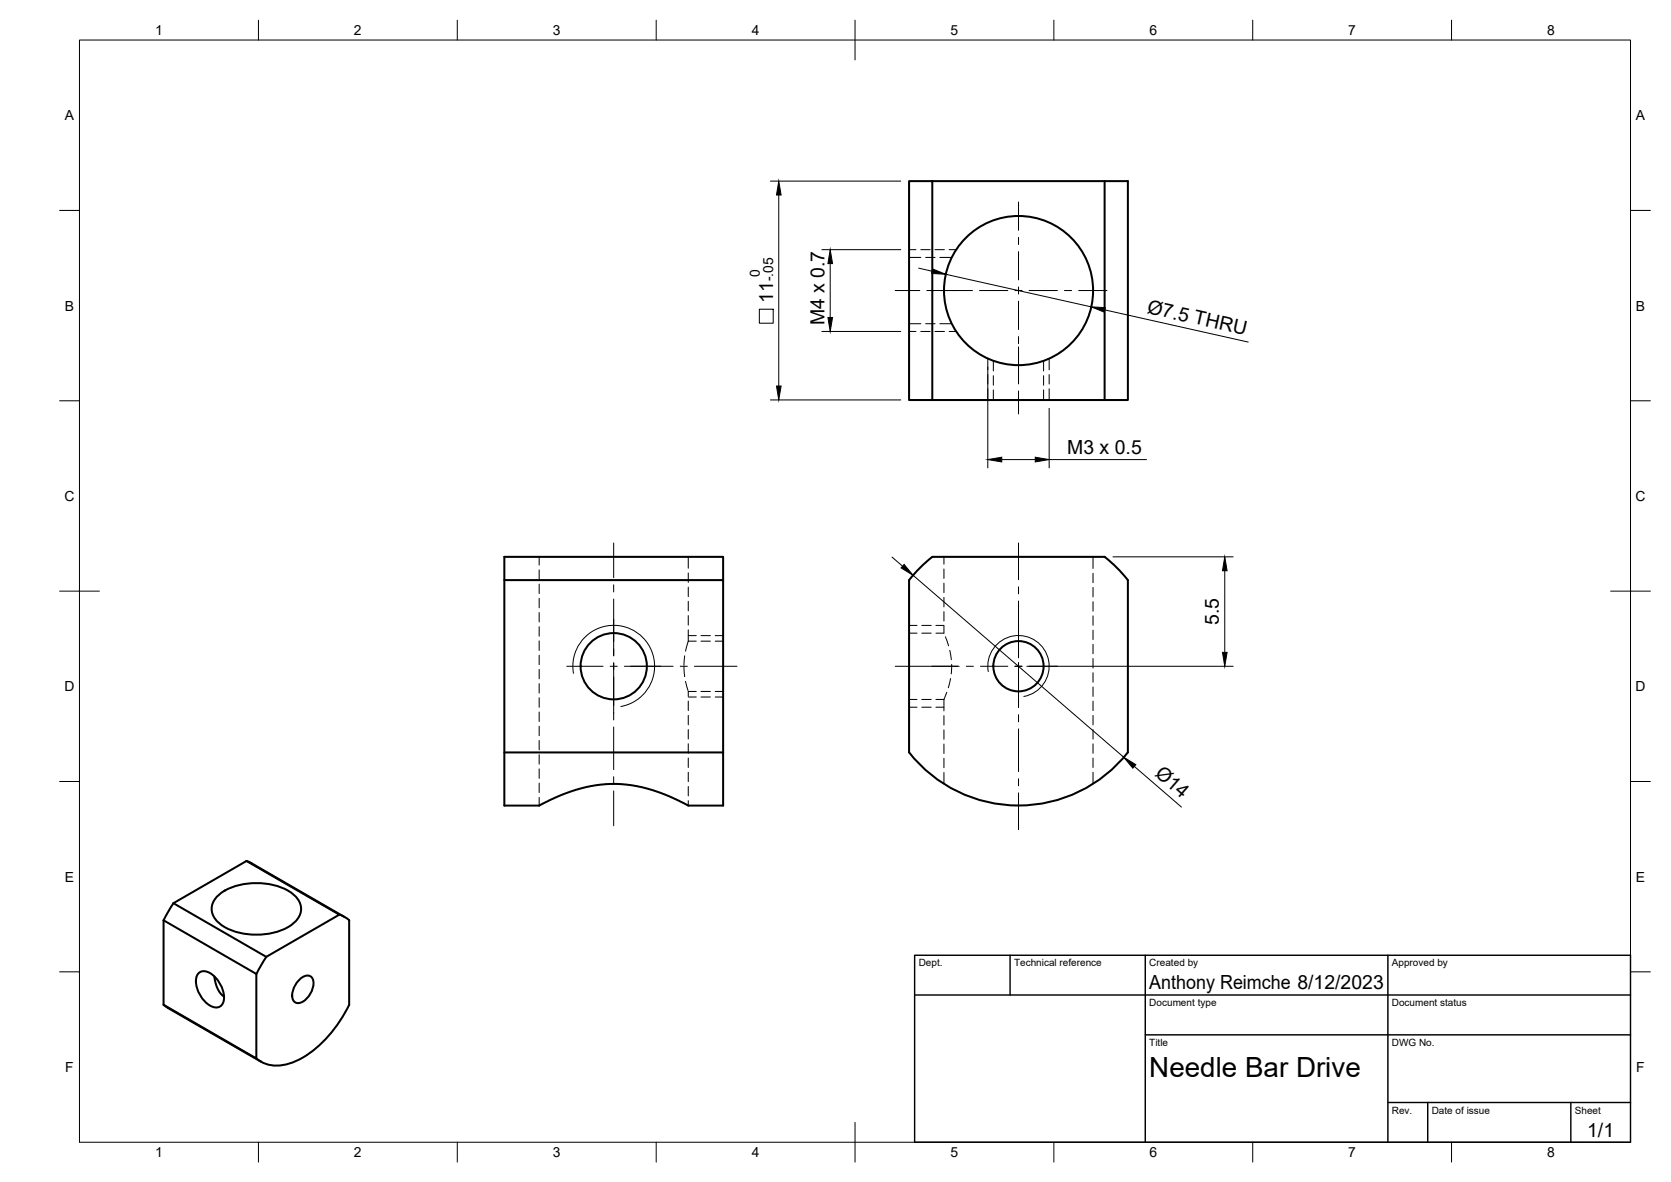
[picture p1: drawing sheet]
<svg xmlns="http://www.w3.org/2000/svg" width="420mm" height="297mm" viewBox="0 0 420 297" stroke-linecap="round" stroke-linejoin="round" font-family="sans-serif">
<!-- layer: Hidden -->
<g fill="none" stroke="#000" stroke-width=".25">
<path d="M228.6 64.7h2.9M232.7 64.7h2.4M236.3 64.7h3M228.6 81.4h2.9M232.7 81.4h2.4M236.3 81.4h3M249.8 90.7v2.5M249.8 94.4v2.4M249.8 98v2.5M262.4 90.7v2.5M262.4 94.4v2.4M262.4 98v2.5"/>
<path d="M135.6 139.9v2.1M173.1 139.9v2.9M237.3 139.9v1.9M274.8 139.9v3M135.6 143.2v2.4M135.6 146.8v2.4M135.6 150.4v2.3M135.6 153.9v2.4M135.6 157.5v2.4M173.1 144v2.4M173.1 147.6v2.3M173.1 151.1v2.4"/>
<path d="M173.1 154.7v2.4M173.1 158.3v2.8M228.6 159.1h2M231.8 159.1h2.3M237.3 157.3v1.8h-2M237.3 143v2.4M237.3 146.5v2.4M237.3 150.1v2.4M237.3 153.7v2.4M274.8 144.1v2.3M274.8 147.6v2.4M274.8 151.2v2.4"/>
<path d="M274.8 154.8v2.3M274.8 158.4v2.3M135.6 161.1v2.4M135.6 164.6v2.4M135.6 168.2v2.4M135.6 171.8v2.4M135.6 175.4v2.3M135.6 178.9v2.4M172 167.4l.2 2.7M172.2 164.8l-.2 2.4M172.4 171.2l.6 2.3M173.1 161.1l-.7 2.5"/>
<path d="M173.1 161.1h2M173.1 176.2v2.4M173.1 179.8v2.3M175.1 173.8h-2v1.2M176.3 173.8h2.3M176.3 161.1h2.3M179.8 173.8h2M179.8 161.1h2M228.6 175.8h2M231.8 175.8h2.3M235.3 175.8h2M237.3 175.8v2.9"/>
<path d="M237.3 179.8v2.4M237.7 160l.8 2.3M238.1 174l-.8 1.8M238.8 163.4l.4 2.4M239 170.5l-.6 2.3M239.3 167l-.1 2.3M274.8 161.9v2.4M274.8 165.5v2.4M274.8 169.1v2.3M274.8 172.6v2.4M274.8 176.2v2.4M274.8 179.8v2.4"/>
<path d="M135.6 182.5v2.4M135.6 186.1v2.4M135.6 189.6v2.4M135.6 193.2v2.4M135.6 196.8v2.4M173.1 183.3v2.4M173.1 186.9v2.4M173.1 190.5v2.4M173.1 194.1v2.3M173.1 197.6v2.4M237.3 183.4v2.4M237.3 187v2.4"/>
<path d="M237.3 190.5v2.4M237.3 194.1v2.9M274.8 183.4v2.3M274.8 186.9v2.4M274.8 190.5v2.4M274.8 194.1v2.9M135.6 200.4v2M173.1 201.2v1.2"/>
</g>
<!-- layer: Visible -->
<g fill="none" stroke="#000" stroke-width=".51">
<path d="M234.4 45.5v55h-5.8v-55h55v55h-5.9M277.7 45.5v55h-43.3M277.7 139.9a35.1 35.1 0 0 1 5.9 5.9v43.3a35 35 0 0 1-55 0v-43.3a35 35 0 0 1 5.8-5.9h43.3M126.8 145.8h55v-5.9h-55v62.5h8.8l5.2-2.5 4.2-1.5 3.6-.9 4.8-.5 5 .3 4.4 .9 5.1 1.7 5.2 2.5h8.7v-13.3h-55M181.8 145.8v43.3M62 216.4l23.3 13.5-18.3 10.6-23.4-13.5M62 216.4l-18.4 10.6M62 216.4l1.3 .5M63.3 217l23.3 13.4M41.1 231.3l23.4 13.5v21.2l-23.4-13.5M41.1 231.3v21.2M43.6 227l-2.5 4.3"/>
<path d="M54.7 225.2a15.5 15.5 0 0 1 13-3 10.1 10.1 0 0 1 7.6 4.6 4.4 4.4 0 0 1-1.9 5.5 16.9 16.9 0 0 1-17.9 0 4.4 4.4 0 0 1-.8-7.1zM85.3 229.8l1.3 .6 1.2 .9v21.2a30.4 30.4 0 0 1-12.9 13.9 9.8 9.8 0 0 1-9.6 .2l-.8-.6M41.1 252.5l1.2 .8 23.3 13.5M49.9 244.6a2.55 2.55 0 0 1 3.5 .4 7 7 0 0 1 2.7 7.1 2.1 2.1 0 0 1-3.3 .6 7.5 7.5 0 0 1-3.5-6.9zM53.9 245.4l.3 1.7 .5 1.4 .8 1.2 .8 .8M67 240.5l-2.5 4.3M75.1 246.4a2.41 2.41 0 0 1 3.1-.9 4.1 4.1 0 0 1-.6 4.8 3.3 3.3 0 0 1-3.1 1.7 2.41 2.41 0 0 1-.8-3.2l.5-1.3z"/>
<circle cx="256.1" cy="73" r="18.7"/>
<circle cx="154.3" cy="167.4" r="8.3"/>
<circle cx="256.1" cy="167.4" r="6.3"/>
</g>
<!-- layer: Hidden Narrow -->
<g fill="none" stroke="#000" stroke-width=".25">
<path d="M228.6 62.7h1.7M231.5 62.7h2.4M235.1 62.7h2.4M238.7 62.7h1.7M228.6 83.3h1.7M231.5 83.3h2.4M235.1 83.3h2.4M238.7 83.3h1.7M248.4 90.1v2.8M248.4 94.1v2.4M248.4 97.7v2.8M263.8 90.1v2.8"/>
<path d="M263.8 94.1v2.4M263.8 97.7v2.8M173.1 159.7h2M176.3 159.7h2.3M179.8 159.7h2M228.6 157.2h2M231.8 157.2h2.3M235.3 157.2h2M173.1 175.2h2M176.3 175.2h2.3M179.8 175.2h2M228.6 177.7h2"/>
<path d="M231.8 177.7h2.3M235.3 177.7h2"/>
</g>
<!-- layer: Visible Narrow -->
<path d="M144.2 169.2a10.3 10.3 0 0 1 8.3-11.9 10.3 10.3 0 0 1 11.9 8.3 10.3 10.3 0 0 1-8.3 11.9M248.5 168.8a7.7 7.7 0 0 1 6.2-9 7.7 7.7 0 0 1 9 6.3 7.7 7.7 0 0 1-6.3 8.9" fill="none" stroke="#000" stroke-width=".25"/>
<!-- layer: BORDER -->
<g fill="none" stroke="#000" stroke-width=".25">
<path d="M20 10.1h390v276.9h-390zM65 5.1v5M115 5.1v5M165 5.1v5M215 5.1v10M265 5.1v5M315 5.1v5M365 5.1v5M15 52.9h5M410 52.9h5M15 100.7h5M410 100.7h5"/>
<path d="M15 148.6h10M405 148.6h10M15 196.4h5M410 196.4h5M15 244.2h5M410 244.2h5M65 287v5M115 287v5M165 287v5M215 282.1v9.9M265 287v5M315 287v5"/>
<path d="M365 287v5"/>
</g>
<!-- layer: TITLEBLOCK -->
<path d="M230 240.1h180v46.9h-180zM230 250h180M254 240.1v9.9M288 240.1v46.9M349 240.1v46.9M288 260.1h122M349 277.1h61M359 277.1v9.9M395 277.1v9.9" fill="none" stroke="#000" stroke-width=".36"/>
<!-- layer: Smart Centers -->
<g fill="none" stroke="#000" stroke-width=".25">
<path d="M256.1 50.8v7.1M256.1 59.7v1.8M225.1 73h6.2M233 73h11.5M246.3 73h7.1M255.2 73h1.8M256.1 63.2v7.1M256.1 72.1v1.8M256.1 75.7v7.1M258.8 73h7.1M267.7 73h1.8M271.2 73h7.1"/>
<path d="M256.1 84.6v1.8M256.1 87.2v9.3M256.1 98.3v5.7M154.3 136.4v8.8M256.1 136.4v9.3M154.3 147v1.8M154.3 150.5v14.3M256.1 147.5v1.8M256.1 151v14.3M142.5 167.4h9.1M153.4 167.4h1.8M154.3 166.5v14.4"/>
<path d="M157 167.4h12.2M171 167.4h1.8M174.6 167.4h10.7M225.1 167.4h16.1M243 167.4h1.8M246.5 167.4h6.9M255.2 167.4h1.8M256.1 166.5v11.3M256.1 179.6v1.8M258.8 167.4h7.1M154.3 182.7v10.7M154.3 195.2v1.8"/>
<path d="M154.3 198.8v8.7M256.1 183.2v10.7M256.1 195.7v1.8M256.1 199.2v9.3"/>
</g>
<!-- layer: FD_Dimensions -->
<g fill="none" stroke="#000" stroke-width=".25">
<path d="M193.7 45.5h32.8M195.8 49v48M190.9 77.7h3.5v3.5h-3.5zM206.7 62.7h19.8M208.7 66.2v13.6M231 67.4l3.4 .8M237.8 68.9l36.6 8.2M277.8 77.9l36.1 8.1M206.7 83.3h19.8M248.4 92.2v25.4M193.7 100.5h32.8M251.9 115.5h8.4"/>
<path d="M263.8 102.6v15M263.8 115.5h24.5M279.8 139.9h30.3M224.3 140l2.6 2.3M229.6 144.6l53 45.7M308 143.4v20.5M258.2 167.4h51.9M285.2 192.6l11.9 10.2"/>
</g>
<path d="M195.8 45.5l.6 3.5h-1.2zM208.7 62.7l.6 3.5h-1.1zM208.2 79.8h1.1l-.6 3.5zM234.5 67.6l3.3 1.3-3.5-.2zM274.4 77.1l3.5 .2-.2 1.2zM195.2 97h1.2l-.6 3.5zM248.4 115.5l3.5-.6v1.2zM260.3 114.9l3.5 .6-3.5 .6zM227.3 141.8l2.3 2.8-3-1.9zM308 139.9l.5 3.5h-1.1zM307.4 163.9h1.1l-.5 3.5zM282.6 190.3l3 1.9-.8 .8z" fill="#000" stroke="#000" stroke-width=".25"/>
<text font-size="7" x="289" y="270.6">Needle Bar Drive</text>
<g font-size="4.9">
<text x="194.4" y="76" transform="rotate(-90 194.4 76)">11</text>
<text x="207.3" y="81.8" transform="rotate(-90 207.3 81.8)">M4 x 0.7</text>
<text x="288.3" y="78.6" transform="rotate(13 288.3 78.6)">Ø7.5 THRU</text>
<text x="268.4" y="114">M3 x 0.5</text>
<text x="306.5" y="157.1" transform="rotate(-90 306.5 157.1)">5.5</text>
<text x="290.2" y="194.9" transform="rotate(41 290.2 194.9)">Ø14</text>
<text x="289" y="248.5">Anthony Reimche 8/12/2023</text>
<text x="399.1" y="285.7">1/1</text>
</g>
<g font-size="3.5">
<text x="39" y="8.8">1</text>
<text x="89" y="8.8">2</text>
<text x="139" y="8.8">3</text>
<text x="189" y="8.8">4</text>
<text x="239" y="8.8">5</text>
<text x="289" y="8.8">6</text>
<text x="339" y="8.8">7</text>
<text x="389" y="8.8">8</text>
<text x="16.3" y="30.2">A</text>
<text x="411.3" y="30.2">A</text>
<text x="191" y="69.6" transform="rotate(-90 191 69.6)">0</text>
<text x="194.4" y="70.7" transform="rotate(-90 194.4 70.7)">-.05</text>
<text x="16.3" y="78">B</text>
<text x="411.3" y="78">B</text>
<text x="16.2" y="125.9">C</text>
<text x="411.2" y="125.9">C</text>
<text x="16.2" y="173.7">D</text>
<text x="411.2" y="173.7">D</text>
<text x="16.3" y="221.6">E</text>
<text x="411.3" y="221.6">E</text>
<text x="16.4" y="269.4">F</text>
<text x="411.4" y="269.4">F</text>
<text x="39" y="290.8">1</text>
<text x="89" y="290.8">2</text>
<text x="139" y="290.8">3</text>
<text x="189" y="290.8">4</text>
<text x="239" y="290.8">5</text>
<text x="289" y="290.8">6</text>
<text x="339" y="290.8">7</text>
<text x="389" y="290.8">8</text>
</g>
<g font-size="2.5">
<text x="231" y="242.9">Dept.</text>
<text x="255" y="242.9">Technical reference</text>
<text x="289" y="242.9">Created by</text>
<text x="350" y="242.9">Approved by</text>
<text x="289" y="252.8">Document type</text>
<text x="350" y="252.8">Document status</text>
<text x="289" y="262.9">Title</text>
<text x="350" y="262.9">DWG No.</text>
<text x="350" y="279.9">Rev.</text>
<text x="360" y="279.9">Date of issue</text>
<text x="396" y="279.9">Sheet</text>
</g>
</svg>
